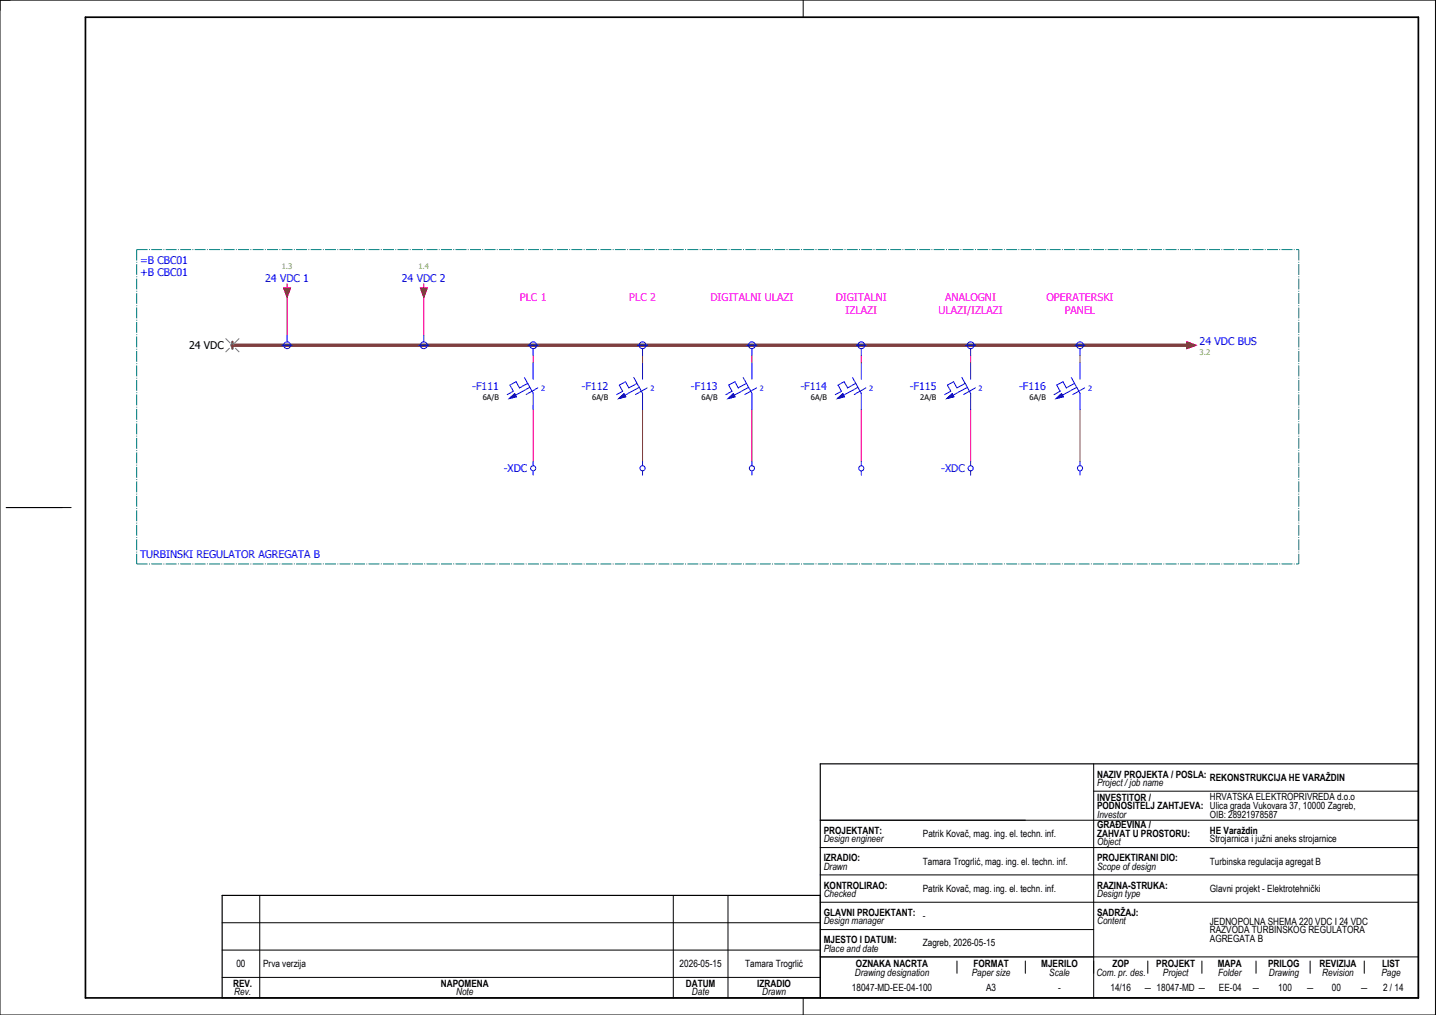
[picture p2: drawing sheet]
<svg xmlns="http://www.w3.org/2000/svg" width="420mm" height="297mm" viewBox="0 0 420 297" stroke-linecap="round" stroke-linejoin="round" font-family="sans-serif">
<g fill="none" stroke="#000" stroke-width=".29">
<path d="M0 0h420v297h-420zM235 0v5M1.8 148.5h19M320 231.5h95M320 223.5v68.5M415 223.5v68.5h-350M240 240h175M240 256h175M240 248h175M65 278h175M65 270h175M76 262v30"/>
<path d="M197 262v30M213 262v30M240 262v30M240 272h80M240 264h175M65 286h175M235 292v5M240 280h175M280 281.2v3.6M300 281.2v3.6M335.8 281.2v3.6M351.7 281.2v3.6"/>
<path d="M367.5 281.2v3.6M383.3 281.2v3.6M399.2 281.2v3.6"/>
</g>
<path d="M415 223.5h-175v68.5M240 262h-175v30" fill="none" stroke="#000" stroke-width=".35"/>
<path d="M25 5h390v287h-390z" fill="none" stroke="#000" stroke-width=".5"/>
<path d="M68 101h280" fill="none" stroke="#7f3f3f" stroke-width="1"/>
<g fill="none" stroke="#f00" stroke-width=".29">
<path d="M83 84.3h2l-1 2.7zM84 83v1.3M84 86v12M123 84.3h2l-1 2.7zM124 83v1.3M124 86v12M156 104v2.2M156 119.9v15.1M188 104v2.2M188 119.9v15.1M220 104v2.2M220 119.9v15.1"/>
<path d="M252 104v2.2M252 119.9v15.1M284 104v2.2M284 119.9v15.1M316 104v2.2M316 119.9v15.1M346 101h1.3M347.3 100l2.7 1-2.7 1z"/>
</g>
<path d="M68 100v2" fill="none" stroke="#7f3f3f" stroke-width=".7"/>
<g fill="none" stroke="#767676" stroke-width=".29" stroke-dasharray="2 2" stroke-linecap="butt">
<path d="M66 99l4 4M70 99l-4 4"/>
<circle cx="68" cy="101" r=".5"/>
</g>
<path d="M40 73h340M40 73v92M380 73v92M40 165h340" fill="none" stroke="#007f7f" stroke-width=".29" stroke-dasharray="3.2 .4 .3 .4" stroke-linecap="butt"/>
<g fill="none" stroke="#00f" stroke-width=".29">
<path d="M84 98v2M124 98v2M82.5 101h3M122.5 101h3M149 116.6l1.6-1.4 .5 .9zM153.4 110.5l2.6 4.6v4.8M154.4 112.2l-2.4 1.3-1-1.8-1.8 1 1 1.8-1.8 1M154.5 101h3M155 113.4l-4.2 2.3M156 102v2M156 106.2v4.8M157.4 113.5l-3.5 2"/>
<path d="M181 116.6l1.6-1.4 .5 .9zM185.4 110.5l2.6 4.6v4.8M186.4 112.2l-2.4 1.3-1-1.8-1.8 1 1 1.8-1.8 1M186.5 101h3M187 113.4l-4.2 2.3M188 102v2M188 106.2v4.8M189.4 113.5l-3.5 2M213 116.6l1.6-1.4 .5 .9zM217.4 110.5l2.6 4.6v4.8M218.4 112.2l-2.4 1.3-1-1.8-1.8 1 1 1.8-1.8 1M218.5 101h3"/>
<path d="M219 113.4l-4.2 2.3M220 102v2M220 106.2v4.8M221.4 113.5l-3.5 2M245 116.6l1.6-1.4 .5 .9zM249.4 110.5l2.6 4.6v4.8M250.4 112.2l-2.4 1.3-1-1.8-1.8 1 1 1.8-1.8 1M250.5 101h3M251 113.4l-4.2 2.3M252 102v2M252 106.2v4.8M253.4 113.5l-3.5 2"/>
<path d="M277 116.6l1.6-1.4 .5 .9zM281.4 110.5l2.6 4.6v4.8M282.4 112.2l-2.4 1.3-1-1.8-1.8 1 1 1.8-1.8 1M282.5 101h3M283 113.4l-4.2 2.3M284 102v2M284 106.2v4.8M285.4 113.5l-3.5 2M309 116.6l1.6-1.4 .5 .9zM313.4 110.5l2.6 4.6v4.8M314.4 112.2l-2.4 1.3-1-1.8-1.8 1 1 1.8-1.8 1M314.5 101h3"/>
<path d="M315 113.4l-4.2 2.3M316 102v2M316 106.2v4.8M317.4 113.5l-3.5 2M156 135v1.3M156 137.8v1.2M188 135v1.3M188 137.8v1.2M220 135v1.3M220 137.8v1.2M252 135v1.3M252 137.8v1.2"/>
<path d="M284 135v1.3M284 137.8v1.2M316 135v1.3M316 137.8v1.2"/>
<circle cx="84" cy="101" r="1"/>
<circle cx="124" cy="101" r="1"/>
<circle cx="156" cy="101" r="1"/>
<circle cx="188" cy="101" r="1"/>
<circle cx="220" cy="101" r="1"/>
<circle cx="252" cy="101" r="1"/>
<circle cx="284" cy="101" r="1"/>
<circle cx="316" cy="101" r="1"/>
<circle cx="156" cy="137" r=".75"/>
<circle cx="188" cy="137" r=".75"/>
<circle cx="220" cy="137" r=".75"/>
<circle cx="252" cy="137" r=".75"/>
<circle cx="284" cy="137" r=".75"/>
<circle cx="316" cy="137" r=".75"/>
</g>
<g fill="#00f" stroke="#00f" stroke-width=".29">
<path d="M149 116.6l1.6-1.4 .5 .9z"/>
<path d="M181 116.6l1.6-1.4 .5 .9z"/>
<path d="M213 116.6l1.6-1.4 .5 .9z"/>
<path d="M245 116.6l1.6-1.4 .5 .9z"/>
<path d="M277 116.6l1.6-1.4 .5 .9z"/>
<path d="M309 116.6l1.6-1.4 .5 .9z"/>
</g>
<g fill="#f00" stroke="#f00" stroke-width=".29">
<path d="M347.3 100l2.7 1-2.7 1z"/>
<path d="M83 84.3h2l-1 2.7z"/>
<path d="M123 84.3h2l-1 2.7z"/>
</g>
<g font-size="3.1" fill="#00f">
<text x="41" y="77.1">=B CBC01</text>
<text x="41" y="80.9">+B CBC01</text>
<text x="77.6" y="82.4">24 VDC 1</text>
<text x="117.6" y="82.4">24 VDC 2</text>
<text x="351" y="101">24 VDC BUS</text>
<text x="138.2" y="114.3">-F111</text>
<text x="170.2" y="114.3">-F112</text>
<text x="202.2" y="114.3">-F113</text>
<text x="234.2" y="114.3">-F114</text>
<text x="266.2" y="114.3">-F115</text>
<text x="298.2" y="114.3">-F116</text>
<text x="147.4" y="138.3">-XDC</text>
<text x="275.4" y="138.3">-XDC</text>
<text x="41" y="163.4">TURBINSKI REGULATOR AGREGATA B</text>
</g>
<g font-size="3.1" fill="#f0f">
<text x="152.1" y="88.1">PLC 1</text>
<text x="184.1" y="88.1">PLC 2</text>
<text x="207.9" y="88.1">DIGITALNI ULAZI</text>
<text x="244.5" y="88.1">DIGITALNI</text>
<text x="276.6" y="88.1">ANALOGNI</text>
<text x="306.2" y="88.1">OPERATERSKI</text>
<text x="247.4" y="91.9">IZLAZI</text>
<text x="274.6" y="91.9">ULAZI/IZLAZI</text>
<text x="311.5" y="91.9">PANEL</text>
</g>
<text font-size="3.1" x="55.3" y="102.3">24 VDC</text>
<g font-size="2.9">
<text x="321" y="227.5">NAZIV PROJEKTA / POSLA:</text>
<text x="321" y="230">Project / job name</text>
<text x="354" y="228.6">REKONSTRUKCIJA HE VARAŽDIN</text>
<text x="321" y="234.3">INVESTITOR /</text>
<text x="321" y="236.8">PODNOSITELJ ZAHTJEVA: Ulica grada Vukovara 37, 10000 Zagreb,</text>
<text x="321" y="239.3">Investor</text>
<text x="354" y="234.2">HRVATSKA ELEKTROPRIVREDA d.o.o</text>
<text x="354" y="239.5">OIB: 28921978587</text>
<text x="241" y="244">PROJEKTANT:</text>
<text x="270" y="245">Patrik Kovač, mag. ing. el. techn. inf.</text>
<text x="321" y="242.3">GRAĐEVINA /</text>
<text x="321" y="244.8">ZAHVAT U PROSTORU:</text>
<text x="354" y="244">HE Varaždin</text>
<text x="241" y="246.5">Design engineer</text>
<text x="321" y="247.3">Object</text>
<text x="354" y="246.5">Strojarnica i južni aneks strojarnice</text>
<text x="241" y="252">IZRADIO:</text>
<text x="241" y="254.5">Drawn</text>
<text x="270" y="253">Tamara Trogrlić, mag. ing. el. techn. inf.</text>
<text x="321" y="252">PROJEKTIRANI DIO:</text>
<text x="321" y="254.5">Scope of design</text>
<text x="354" y="253.1">Turbinska regulacija agregat B</text>
<text x="241" y="260">KONTROLIRAO:</text>
<text x="241" y="262.5">Checked</text>
<text x="270" y="261">Patrik Kovač, mag. ing. el. techn. inf.</text>
<text x="321" y="260">RAZINA-STRUKA:</text>
<text x="321" y="262.5">Design type</text>
<text x="354" y="261">Glavni projekt - Elektrotehnički</text>
<text x="241" y="268">GLAVNI PROJEKTANT:</text>
<text x="270" y="269">-</text>
<text x="321" y="268">SADRŽAJ:</text>
<text x="241" y="270.5">Design manager</text>
<text x="321" y="270.5">Content</text>
<text x="354" y="270.6">JEDNOPOLNA SHEMA 220 VDC I 24 VDC</text>
<text x="354" y="273.1">RAZVODA TURBINSKOG REGULATORA</text>
<text x="354" y="275.6">AGREGATA B</text>
<text x="241" y="278.5">Place and date</text>
<text x="241" y="276">MJESTO I DATUM:</text>
<text x="270" y="276.8">Zagreb, 2026-05-15</text>
<text x="69.2" y="283">00</text>
<text x="77" y="283">Prva verzija</text>
<text x="198.9" y="283">2026-05-15</text>
<text x="218" y="283">Tamara Trogrlić</text>
<text x="250.1" y="285.6">Drawing designation</text>
<text x="250.4" y="283.1">OZNAKA NACRTA</text>
<text x="284.3" y="285.6">Paper size</text>
<text x="284.9" y="283.1">FORMAT</text>
<text x="304.7" y="283.1">MJERILO</text>
<text x="307" y="285.6">Scale</text>
<text x="320.8" y="285.6">Com. pr. des.</text>
<text x="325.5" y="283.1">ZOP</text>
<text x="338.3" y="283.1">PROJEKT</text>
<text x="340.3" y="285.6">Project</text>
<text x="356.3" y="283.1">MAPA</text>
<text x="356.4" y="285.6">Folder</text>
<text x="371.1" y="283.1">PRILOG</text>
<text x="371.3" y="285.6">Drawing</text>
<text x="386.1" y="283.1">REVIZIJA</text>
<text x="386.9" y="285.6">Revision</text>
<text x="404.2" y="285.6">Page</text>
<text x="404.4" y="283.1">LIST</text>
<text x="68.2" y="288.8">REV.</text>
<text x="68.5" y="291.3">Rev.</text>
<text x="129" y="288.8">NAPOMENA</text>
<text x="133.5" y="291.3">Note</text>
<text x="200.7" y="288.8">DATUM</text>
<text x="202.5" y="291.3">Date</text>
<text x="221.6" y="288.8">IZRADIO</text>
<text x="223" y="291.3">Drawn</text>
<text x="249.3" y="290">18047-MD-EE-04-100</text>
<text x="288.5" y="290.1">A3</text>
<text x="309.6" y="290">-</text>
<text x="324.9" y="290">14/16</text>
<text x="334.6" y="290.1">― 18047-MD ―</text>
<text x="356.7" y="290">EE-04</text>
<text x="366.3" y="290.1">―</text>
<text x="374" y="290">100</text>
<text x="382.1" y="290.1">―</text>
<text x="389.7" y="290">00</text>
<text x="398" y="290.1">―</text>
<text x="404.7" y="290.1">2 / 14</text>
</g>
<g font-size="2.2" fill="#7ca552">
<text x="82.4" y="78.8">1.3</text>
<text x="122.4" y="78.8">1.4</text>
<text x="351" y="103.9">3.2</text>
</g>
<g font-size="2.2">
<text x="141.3" y="117.2">6A/B</text>
<text x="173.3" y="117.2">6A/B</text>
<text x="205.3" y="117.2">6A/B</text>
<text x="237.3" y="117.2">6A/B</text>
<text x="269.3" y="117.2">2A/B</text>
<text x="301.3" y="117.2">6A/B</text>
</g>
<g font-size="2.1" fill="#00f">
<text x="158.3" y="114.3">2</text>
<text x="190.3" y="114.3">2</text>
<text x="222.3" y="114.3">2</text>
<text x="254.3" y="114.3">2</text>
<text x="286.3" y="114.3">2</text>
<text x="318.3" y="114.3">2</text>
</g>
</svg>
